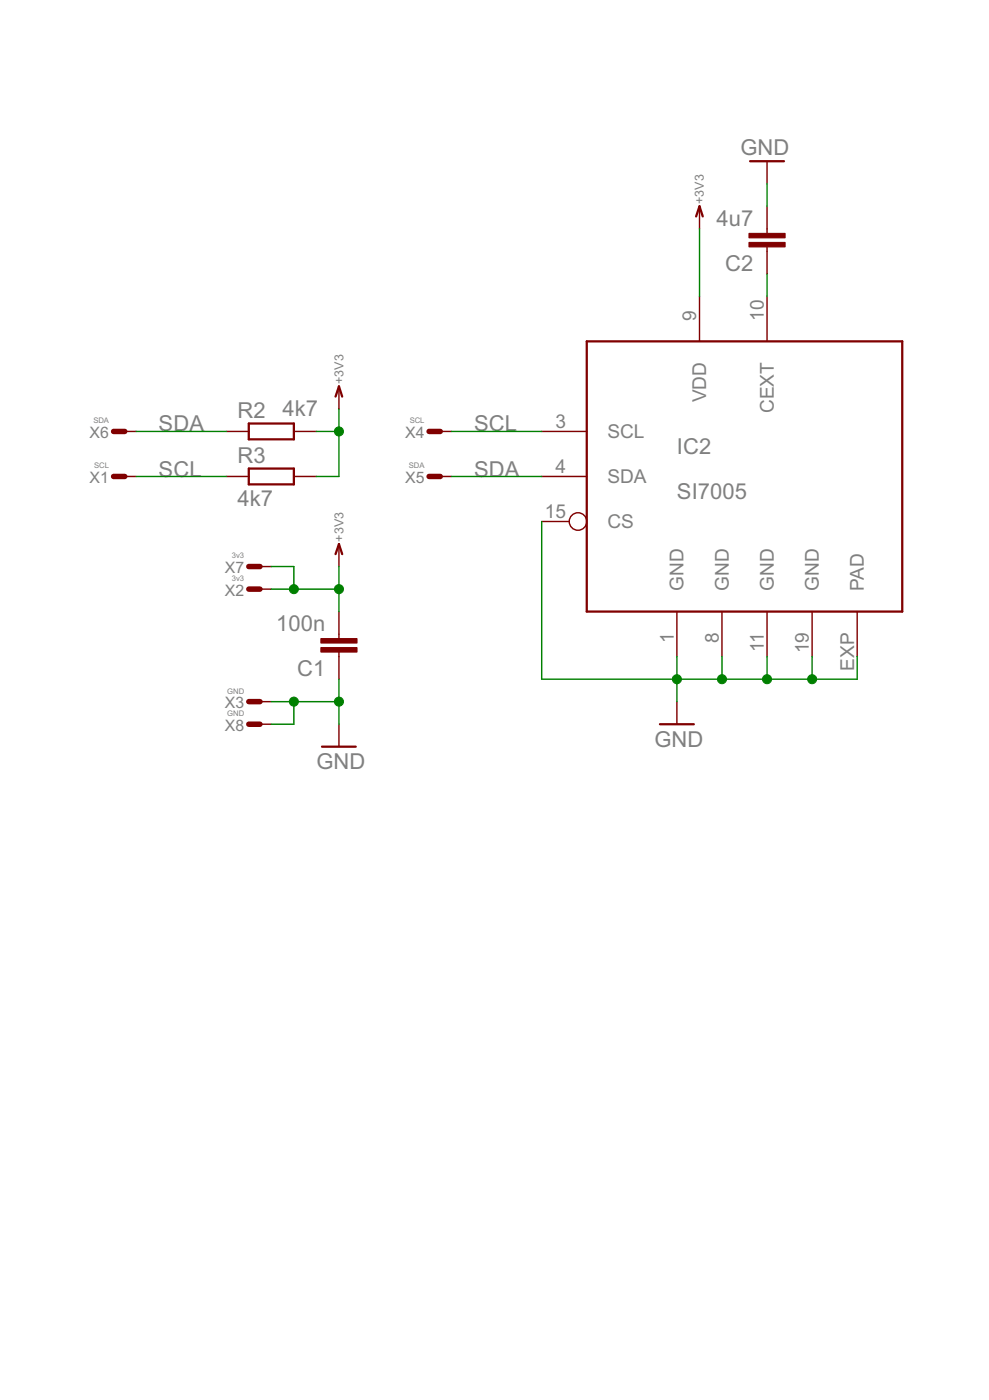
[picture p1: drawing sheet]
<?xml version="1.0" encoding="utf-8"?>
<!DOCTYPE eagle SYSTEM "eagle.dtd">
<eagle version="6.3">
<drawing>
<settings>
<setting alwaysvectorfont="no"/>
<setting verticaltext="up"/>
</settings>
<grid distance="0.1" unitdist="inch" unit="inch" style="lines" multiple="1" display="no" altdistance="0.01" altunitdist="inch" altunit="inch"/>
<schematic xreflabel="%F%N/%S.%C%R" xrefpart="/%S.%C%R">
<libraries>
<library name="Sensors">
<symbols>
<symbol name="SI7005">
<pin name="SCL" x="-22.86" y="5.08" length="middle"/>
<pin name="SDA" x="-22.86" y="0" length="middle"/>
<pin name="GND@8" x="-2.54" y="-20.32" length="middle" rot="R90"/>
<pin name="GND@11" x="2.54" y="-20.32" length="middle" rot="R90"/>
<pin name="GND@19" x="7.62" y="-20.32" length="middle" rot="R90"/>
<pin name="PAD" x="12.7" y="-20.32" length="middle" rot="R90"/>
<pin name="CEXT" x="2.54" y="20.32" length="middle" rot="R270"/>
<pin name="CS" x="-22.86" y="-5.08" length="middle" direction="in" function="dot"/>
<pin name="VDD" x="-5.08" y="20.32" length="middle" rot="R270"/>
<wire x1="-17.78" y1="15.24" x2="17.78" y2="15.24" width="0.254" layer="94"/>
<wire x1="17.78" y1="15.24" x2="17.78" y2="-15.24" width="0.254" layer="94"/>
<wire x1="17.78" y1="-15.24" x2="-17.78" y2="-15.24" width="0.254" layer="94"/>
<wire x1="-17.78" y1="-15.24" x2="-17.78" y2="15.24" width="0.254" layer="94"/>
<pin name="GND@1" x="-7.62" y="-20.32" length="middle" rot="R90"/>
<text x="-7.62" y="2.54" size="1.778" layer="95">&gt;NAME</text>
<text x="-7.62" y="-2.54" size="1.778" layer="96">&gt;VALUE</text>
</symbol>
</symbols>
<devicesets>
<deviceset name="SI7005" prefix="IC" uservalue="yes">
<gates>
<gate name="G$1" symbol="SI7005" x="0" y="0"/>
</gates>
<devices>
<device name="" package="QFN24">
<connects>
<connect gate="G$1" pin="CEXT" pad="10"/>
<connect gate="G$1" pin="CS" pad="15"/>
<connect gate="G$1" pin="GND@1" pad="1"/>
<connect gate="G$1" pin="GND@11" pad="11"/>
<connect gate="G$1" pin="GND@19" pad="19"/>
<connect gate="G$1" pin="GND@8" pad="8"/>
<connect gate="G$1" pin="PAD" pad="EXP"/>
<connect gate="G$1" pin="SCL" pad="3"/>
<connect gate="G$1" pin="SDA" pad="4"/>
<connect gate="G$1" pin="VDD" pad="9"/>
</connects>
<technologies>
<technology name=""/>
</technologies>
</device>
</devices>
</deviceset>
</devicesets>
</library>
<library name="RCL">
<symbols>
<symbol name="C-EU">
<wire x1="0" y1="0" x2="0" y2="-0.508" width="0.1524" layer="94"/>
<wire x1="0" y1="-2.54" x2="0" y2="-2.032" width="0.1524" layer="94"/>
<text x="1.524" y="0.381" size="1.778" layer="95">&gt;NAME</text>
<text x="1.524" y="-4.699" size="1.778" layer="96">&gt;VALUE</text>
<rectangle x1="-2.032" y1="-2.032" x2="2.032" y2="-1.524" layer="94"/>
<rectangle x1="-2.032" y1="-1.016" x2="2.032" y2="-0.508" layer="94"/>
<pin name="1" x="0" y="2.54" visible="off" length="short" direction="pas" swaplevel="1" rot="R270"/>
<pin name="2" x="0" y="-5.08" visible="off" length="short" direction="pas" swaplevel="1" rot="R90"/>
</symbol>
<symbol name="R-EU">
<wire x1="-2.54" y1="-0.889" x2="2.54" y2="-0.889" width="0.254" layer="94"/>
<wire x1="2.54" y1="0.889" x2="-2.54" y2="0.889" width="0.254" layer="94"/>
<wire x1="2.54" y1="-0.889" x2="2.54" y2="0.889" width="0.254" layer="94"/>
<wire x1="-2.54" y1="-0.889" x2="-2.54" y2="0.889" width="0.254" layer="94"/>
<text x="-3.81" y="1.4986" size="1.778" layer="95">&gt;NAME</text>
<text x="-3.81" y="-3.302" size="1.778" layer="96">&gt;VALUE</text>
<pin name="2" x="5.08" y="0" visible="off" length="short" direction="pas" swaplevel="1" rot="R180"/>
<pin name="1" x="-5.08" y="0" visible="off" length="short" direction="pas" swaplevel="1"/>
</symbol>
</symbols>
<devicesets>
<deviceset name="C" prefix="C" uservalue="yes">
<gates>
<gate name="1" symbol="C-EU" x="0" y="0"/>
</gates>
<devices>
<device name="C0402" package="C0402">
<connects>
<connect gate="1" pin="1" pad="1"/>
<connect gate="1" pin="2" pad="2"/>
</connects>
<technologies>
<technology name=""/>
</technologies>
</device>
<device name="C0603" package="C0603">
<connects>
<connect gate="1" pin="1" pad="1"/>
<connect gate="1" pin="2" pad="2"/>
</connects>
<technologies>
<technology name=""/>
</technologies>
</device>
<device name="C0805" package="C0805">
<connects>
<connect gate="1" pin="1" pad="1"/>
<connect gate="1" pin="2" pad="2"/>
</connects>
<technologies>
<technology name=""/>
</technologies>
</device>
<device name="C1206" package="C1206">
<connects>
<connect gate="1" pin="1" pad="1"/>
<connect gate="1" pin="2" pad="2"/>
</connects>
<technologies>
<technology name=""/>
</technologies>
</device>
<device name="C1210" package="C1210">
<connects>
<connect gate="1" pin="1" pad="1"/>
<connect gate="1" pin="2" pad="2"/>
</connects>
<technologies>
<technology name=""/>
</technologies>
</device>
<device name="C1608" package="C1608">
<connects>
<connect gate="1" pin="1" pad="1"/>
<connect gate="1" pin="2" pad="2"/>
</connects>
<technologies>
<technology name=""/>
</technologies>
</device>
<device name="C1812" package="C1812">
<connects>
<connect gate="1" pin="1" pad="1"/>
<connect gate="1" pin="2" pad="2"/>
</connects>
<technologies>
<technology name=""/>
</technologies>
</device>
<device name="C1825" package="C1825">
<connects>
<connect gate="1" pin="1" pad="1"/>
<connect gate="1" pin="2" pad="2"/>
</connects>
<technologies>
<technology name=""/>
</technologies>
</device>
<device name="C2012" package="C2012">
<connects>
<connect gate="1" pin="1" pad="1"/>
<connect gate="1" pin="2" pad="2"/>
</connects>
<technologies>
<technology name=""/>
</technologies>
</device>
<device name="C3216" package="C3216">
<connects>
<connect gate="1" pin="1" pad="1"/>
<connect gate="1" pin="2" pad="2"/>
</connects>
<technologies>
<technology name=""/>
</technologies>
</device>
<device name="C3225" package="C3225">
<connects>
<connect gate="1" pin="1" pad="1"/>
<connect gate="1" pin="2" pad="2"/>
</connects>
<technologies>
<technology name=""/>
</technologies>
</device>
<device name="C4532" package="C4532">
<connects>
<connect gate="1" pin="1" pad="1"/>
<connect gate="1" pin="2" pad="2"/>
</connects>
<technologies>
<technology name=""/>
</technologies>
</device>
<device name="C4564" package="C4564">
<connects>
<connect gate="1" pin="1" pad="1"/>
<connect gate="1" pin="2" pad="2"/>
</connects>
<technologies>
<technology name=""/>
</technologies>
</device>
<device name="C0201" package="C0201">
<connects>
<connect gate="1" pin="1" pad="1"/>
<connect gate="1" pin="2" pad="2"/>
</connects>
<technologies>
<technology name=""/>
</technologies>
</device>
<device name="0402" package="0402">
<connects>
<connect gate="1" pin="1" pad="1"/>
<connect gate="1" pin="2" pad="2"/>
</connects>
<technologies>
<technology name=""/>
</technologies>
</device>
<device name="0603" package="0603">
<connects>
<connect gate="1" pin="1" pad="1"/>
<connect gate="1" pin="2" pad="2"/>
</connects>
<technologies>
<technology name=""/>
</technologies>
</device>
<device name="0805" package="0805">
<connects>
<connect gate="1" pin="1" pad="1"/>
<connect gate="1" pin="2" pad="2"/>
</connects>
<technologies>
<technology name=""/>
</technologies>
</device>
<device name="1206" package="1206">
<connects>
<connect gate="1" pin="1" pad="1"/>
<connect gate="1" pin="2" pad="2"/>
</connects>
<technologies>
<technology name=""/>
</technologies>
</device>
<device name="373275" package="MKT373_27,5">
<connects>
<connect gate="1" pin="1" pad="1"/>
<connect gate="1" pin="2" pad="2"/>
</connects>
<technologies>
<technology name=""/>
</technologies>
</device>
<device name="C225" package="C225-087X268">
<connects>
<connect gate="1" pin="1" pad="1"/>
<connect gate="1" pin="2" pad="2"/>
</connects>
<technologies>
<technology name=""/>
</technologies>
</device>
</devices>
</deviceset>
<deviceset name="R" prefix="R" uservalue="yes">
<gates>
<gate name="G$1" symbol="R-EU" x="0" y="0"/>
</gates>
<devices>
<device name="R0402" package="R0402">
<connects>
<connect gate="G$1" pin="1" pad="1"/>
<connect gate="G$1" pin="2" pad="2"/>
</connects>
<technologies>
<technology name=""/>
</technologies>
</device>
<device name="R0603" package="R0603">
<connects>
<connect gate="G$1" pin="1" pad="1"/>
<connect gate="G$1" pin="2" pad="2"/>
</connects>
<technologies>
<technology name=""/>
</technologies>
</device>
<device name="R0805" package="R0805">
<connects>
<connect gate="G$1" pin="1" pad="1"/>
<connect gate="G$1" pin="2" pad="2"/>
</connects>
<technologies>
<technology name=""/>
</technologies>
</device>
<device name="R0805W" package="R0805W">
<connects>
<connect gate="G$1" pin="1" pad="1"/>
<connect gate="G$1" pin="2" pad="2"/>
</connects>
<technologies>
<technology name=""/>
</technologies>
</device>
<device name="R1005" package="R1005">
<connects>
<connect gate="G$1" pin="1" pad="1"/>
<connect gate="G$1" pin="2" pad="2"/>
</connects>
<technologies>
<technology name=""/>
</technologies>
</device>
<device name="R1206" package="R1206">
<connects>
<connect gate="G$1" pin="1" pad="1"/>
<connect gate="G$1" pin="2" pad="2"/>
</connects>
<technologies>
<technology name=""/>
</technologies>
</device>
<device name="R1206W" package="R1206W">
<connects>
<connect gate="G$1" pin="1" pad="1"/>
<connect gate="G$1" pin="2" pad="2"/>
</connects>
<technologies>
<technology name=""/>
</technologies>
</device>
<device name="R1210" package="R1210">
<connects>
<connect gate="G$1" pin="1" pad="1"/>
<connect gate="G$1" pin="2" pad="2"/>
</connects>
<technologies>
<technology name=""/>
</technologies>
</device>
<device name="R1210W" package="R1210W">
<connects>
<connect gate="G$1" pin="1" pad="1"/>
<connect gate="G$1" pin="2" pad="2"/>
</connects>
<technologies>
<technology name=""/>
</technologies>
</device>
<device name="R2010" package="R2010">
<connects>
<connect gate="G$1" pin="1" pad="1"/>
<connect gate="G$1" pin="2" pad="2"/>
</connects>
<technologies>
<technology name=""/>
</technologies>
</device>
<device name="R2010W" package="R2010W">
<connects>
<connect gate="G$1" pin="1" pad="1"/>
<connect gate="G$1" pin="2" pad="2"/>
</connects>
<technologies>
<technology name=""/>
</technologies>
</device>
<device name="R2012" package="R2012">
<connects>
<connect gate="G$1" pin="1" pad="1"/>
<connect gate="G$1" pin="2" pad="2"/>
</connects>
<technologies>
<technology name=""/>
</technologies>
</device>
<device name="R2012W" package="R2012W">
<connects>
<connect gate="G$1" pin="1" pad="1"/>
<connect gate="G$1" pin="2" pad="2"/>
</connects>
<technologies>
<technology name=""/>
</technologies>
</device>
<device name="R2512" package="R2512">
<connects>
<connect gate="G$1" pin="1" pad="1"/>
<connect gate="G$1" pin="2" pad="2"/>
</connects>
<technologies>
<technology name=""/>
</technologies>
</device>
<device name="R2512W" package="R2512W">
<connects>
<connect gate="G$1" pin="1" pad="1"/>
<connect gate="G$1" pin="2" pad="2"/>
</connects>
<technologies>
<technology name=""/>
</technologies>
</device>
<device name="R3216" package="R3216">
<connects>
<connect gate="G$1" pin="1" pad="1"/>
<connect gate="G$1" pin="2" pad="2"/>
</connects>
<technologies>
<technology name=""/>
</technologies>
</device>
<device name="R3216W" package="R3216W">
<connects>
<connect gate="G$1" pin="1" pad="1"/>
<connect gate="G$1" pin="2" pad="2"/>
</connects>
<technologies>
<technology name=""/>
</technologies>
</device>
<device name="R3225" package="R3225">
<connects>
<connect gate="G$1" pin="1" pad="1"/>
<connect gate="G$1" pin="2" pad="2"/>
</connects>
<technologies>
<technology name=""/>
</technologies>
</device>
<device name="R3225W" package="R3225W">
<connects>
<connect gate="G$1" pin="1" pad="1"/>
<connect gate="G$1" pin="2" pad="2"/>
</connects>
<technologies>
<technology name=""/>
</technologies>
</device>
<device name="R0201" package="R0201">
<connects>
<connect gate="G$1" pin="1" pad="1"/>
<connect gate="G$1" pin="2" pad="2"/>
</connects>
<technologies>
<technology name=""/>
</technologies>
</device>
<device name="0603" package="0603">
<connects>
<connect gate="G$1" pin="1" pad="1"/>
<connect gate="G$1" pin="2" pad="2"/>
</connects>
<technologies>
<technology name=""/>
</technologies>
</device>
<device name="0805" package="0805">
<connects>
<connect gate="G$1" pin="1" pad="1"/>
<connect gate="G$1" pin="2" pad="2"/>
</connects>
<technologies>
<technology name=""/>
</technologies>
</device>
<device name="1206" package="1206">
<connects>
<connect gate="G$1" pin="1" pad="1"/>
<connect gate="G$1" pin="2" pad="2"/>
</connects>
<technologies>
<technology name=""/>
</technologies>
</device>
<device name="0402" package="0402">
<connects>
<connect gate="G$1" pin="1" pad="1"/>
<connect gate="G$1" pin="2" pad="2"/>
</connects>
<technologies>
<technology name=""/>
</technologies>
</device>
</devices>
</deviceset>
</devicesets>
</library>
<library name="supply1">
<symbols>
<symbol name="GND">
<wire x1="-1.905" y1="0" x2="1.905" y2="0" width="0.254" layer="94"/>
<text x="-2.54" y="-2.54" size="1.778" layer="96">&gt;VALUE</text>
<pin name="GND" x="0" y="2.54" visible="off" length="short" direction="sup" rot="R270"/>
</symbol>
<symbol name="+3V3">
<wire x1="0.381" y1="-1.143" x2="0" y2="0" width="0.254" layer="94"/>
<wire x1="0" y1="0" x2="-0.381" y2="-1.143" width="0.254" layer="94"/>
<text x="0.508" y="0.254" size="1.016" layer="96" rot="R90">&gt;VALUE</text>
<pin name="+3V3" x="0" y="-2.54" visible="off" length="short" direction="sup" rot="R90"/>
</symbol>
</symbols>
<devicesets>
<deviceset name="GND" prefix="GND">
<gates>
<gate name="1" symbol="GND" x="0" y="0"/>
</gates>
<devices>
<device name="">
<technologies>
<technology name=""/>
</technologies>
</device>
</devices>
</deviceset>
<deviceset name="+3V3" prefix="+3V3">
<gates>
<gate name="G$1" symbol="+3V3" x="0" y="0"/>
</gates>
<devices>
<device name="">
<technologies>
<technology name=""/>
</technologies>
</device>
</devices>
</deviceset>
</devicesets>
</library>
<library name="Conn">
<symbols>
<symbol name="MV">
<wire x1="1.27" y1="0" x2="0" y2="0" width="0.6096" layer="94"/>
<text x="-0.508" y="0.508" size="1.27" layer="95" rot="R180">&gt;NAME</text>
<text x="-0.508" y="1.524" size="0.6096" layer="96" rot="R180">&gt;VALUE</text>
<pin name="S" x="2.54" y="0" visible="off" length="short" direction="pas" rot="R180"/>
</symbol>
</symbols>
<devicesets>
<deviceset name="WIREPAD" prefix="X" uservalue="yes">
<gates>
<gate name="1" symbol="MV" x="0" y="0"/>
</gates>
<devices>
<device name="T1.6/0.6" package="T1.6/0.6">
<connects>
<connect gate="1" pin="S" pad="1"/>
</connects>
<technologies>
<technology name=""/>
</technologies>
</device>
<device name="T1.6/0.9" package="T1.6/0.9">
<connects>
<connect gate="1" pin="S" pad="1"/>
</connects>
<technologies>
<technology name=""/>
</technologies>
</device>
<device name="T2.15/1.0" package="T2.15/1.0">
<connects>
<connect gate="1" pin="S" pad="1"/>
</connects>
<technologies>
<technology name=""/>
</technologies>
</device>
<device name="T2.54/0.8" package="T2.54/0.8">
<connects>
<connect gate="1" pin="S" pad="1"/>
</connects>
<technologies>
<technology name=""/>
</technologies>
</device>
<device name="T2.54/0.9" package="T2.54/0.9">
<connects>
<connect gate="1" pin="S" pad="1"/>
</connects>
<technologies>
<technology name=""/>
</technologies>
</device>
<device name="T2.54/1.0" package="T2.54/1.0">
<connects>
<connect gate="1" pin="S" pad="1"/>
</connects>
<technologies>
<technology name=""/>
</technologies>
</device>
<device name="T2.54/1.1" package="T2.54/1.1">
<connects>
<connect gate="1" pin="S" pad="1"/>
</connects>
<technologies>
<technology name=""/>
</technologies>
</device>
<device name="T3.17/1.1" package="T3.17/1.1">
<connects>
<connect gate="1" pin="S" pad="1"/>
</connects>
<technologies>
<technology name=""/>
</technologies>
</device>
<device name="T3.17/1.2" package="T3.17/1.2">
<connects>
<connect gate="1" pin="S" pad="1"/>
</connects>
<technologies>
<technology name=""/>
</technologies>
</device>
<device name="T3.17/1.3" package="T3.17/1.3">
<connects>
<connect gate="1" pin="S" pad="1"/>
</connects>
<technologies>
<technology name=""/>
</technologies>
</device>
<device name="T3.81/1.1" package="T3.81/1.1">
<connects>
<connect gate="1" pin="S" pad="1"/>
</connects>
<technologies>
<technology name=""/>
</technologies>
</device>
<device name="T3.81/1.3" package="T3.81/1.3">
<connects>
<connect gate="1" pin="S" pad="1"/>
</connects>
<technologies>
<technology name=""/>
</technologies>
</device>
<device name="T3.81/1.4" package="T3.81/1.4">
<connects>
<connect gate="1" pin="S" pad="1"/>
</connects>
<technologies>
<technology name=""/>
</technologies>
</device>
<device name="T4.16/1.6" package="T4.16/1.6">
<connects>
<connect gate="1" pin="S" pad="1"/>
</connects>
<technologies>
<technology name=""/>
</technologies>
</device>
<device name="S5.0/1.8" package="S5.0/1.8">
<connects>
<connect gate="1" pin="S" pad="1"/>
</connects>
<technologies>
<technology name=""/>
</technologies>
</device>
<device name="S5.08/2.54" package="S5.08/2.54">
<connects>
<connect gate="1" pin="S" pad="1"/>
</connects>
<technologies>
<technology name=""/>
</technologies>
</device>
<device name="S2.54/1.27" package="S2.54/1.27">
<connects>
<connect gate="1" pin="S" pad="1"/>
</connects>
<technologies>
<technology name=""/>
</technologies>
</device>
<device name="T1.8/1.0" package="T1.8/1.0">
<connects>
<connect gate="1" pin="S" pad="1"/>
</connects>
<technologies>
<technology name=""/>
</technologies>
</device>
<device name="T1.0/0.6" package="T1.0/0.6">
<connects>
<connect gate="1" pin="S" pad="1"/>
</connects>
<technologies>
<technology name=""/>
</technologies>
</device>
<device name="T1.02/0.5L" package="T1.02/0.5L">
<connects>
<connect gate="1" pin="S" pad="1"/>
</connects>
<technologies>
<technology name=""/>
</technologies>
</device>
<device name="T1.4/0.7L" package="T1.4/0.7L">
<connects>
<connect gate="1" pin="S" pad="1"/>
</connects>
<technologies>
<technology name=""/>
</technologies>
</device>
<device name="T1.6/0.8L" package="T1.6/0.8L">
<connects>
<connect gate="1" pin="S" pad="P$1"/>
</connects>
<technologies>
<technology name=""/>
</technologies>
</device>
<device name="R" package="S1.27R">
<connects>
<connect gate="1" pin="S" pad="1"/>
</connects>
<technologies>
<technology name=""/>
</technologies>
</device>
<device name="S2.0/1.5" package="S2.0/1.5">
<connects>
<connect gate="1" pin="S" pad="1"/>
</connects>
<technologies>
<technology name=""/>
</technologies>
</device>
<device name="S2.0/0.8" package="S2.0/0.8">
<connects>
<connect gate="1" pin="S" pad="P$1"/>
</connects>
<technologies>
<technology name=""/>
</technologies>
</device>
<device name="S1.6/0.8" package="S1.6/0.8">
<connects>
<connect gate="1" pin="S" pad="W"/>
</connects>
<technologies>
<technology name=""/>
</technologies>
</device>
<device name="S2.0/1.0" package="S2.0/1.0">
<connects>
<connect gate="1" pin="S" pad="1"/>
</connects>
<technologies>
<technology name=""/>
</technologies>
</device>
<device name="S3.5/1.0" package="S3.5/1.0">
<connects>
<connect gate="1" pin="S" pad="1"/>
</connects>
<technologies>
<technology name=""/>
</technologies>
</device>
<device name="T4.3/8" package="T4.3/8">
<connects>
<connect gate="1" pin="S" pad="P$1"/>
</connects>
<technologies>
<technology name=""/>
</technologies>
</device>
<device name="T2.3/1.5" package="T2.3/1.5">
<connects>
<connect gate="1" pin="S" pad="P$1"/>
</connects>
<technologies>
<technology name=""/>
</technologies>
</device>
<device name="T2.0/1.2" package="T2.0/1.2">
<connects>
<connect gate="1" pin="S" pad="P$1"/>
</connects>
<technologies>
<technology name=""/>
</technologies>
</device>
</devices>
</deviceset>
</devicesets>
</library>
</libraries>
<attributes>
</attributes>
<variantdefs>
</variantdefs>
<classes>
<class number="0" name="default" width="0" drill="0">
</class>
</classes>
<parts>
<part name="C1" library="RCL" deviceset="C" device="0603" value="100n"/>
<part name="GND1" library="supply1" deviceset="GND" device=""/>
<part name="+3V1" library="supply1" deviceset="+3V3" device=""/>
<part name="C2" library="RCL" deviceset="C" device="0603" value="4u7"/>
<part name="GND2" library="supply1" deviceset="GND" device=""/>
<part name="GND3" library="supply1" deviceset="GND" device=""/>
<part name="+3V2" library="supply1" deviceset="+3V3" device=""/>
<part name="R2" library="RCL" deviceset="R" device="0603" value="4k7"/>
<part name="R3" library="RCL" deviceset="R" device="0603" value="4k7"/>
<part name="+3V3" library="supply1" deviceset="+3V3" device=""/>
<part name="X2" library="Conn" deviceset="WIREPAD" device="T1.6/0.9" value="3v3"/>
<part name="X3" library="Conn" deviceset="WIREPAD" device="T1.6/0.9" value="GND"/>
<part name="X4" library="Conn" deviceset="WIREPAD" device="T1.6/0.9" value="SCL"/>
<part name="X5" library="Conn" deviceset="WIREPAD" device="T1.6/0.9" value="SDA"/>
<part name="IC2" library="Sensors" deviceset="SI7005" device="" value="SI7005"/>
<part name="X1" library="Conn" deviceset="WIREPAD" device="T1.6/0.9" value="SCL"/>
<part name="X6" library="Conn" deviceset="WIREPAD" device="T1.6/0.9" value="SDA"/>
<part name="X7" library="Conn" deviceset="WIREPAD" device="T1.6/0.9" value="3v3"/>
<part name="X8" library="Conn" deviceset="WIREPAD" device="T1.6/0.9" value="GND"/>
</parts>
<sheets>
<sheet>
<plain>
</plain>
<instances>
<instance part="C1" gate="1" x="33.02" y="15.24" rot="R180"/>
<instance part="GND1" gate="1" x="33.02" y="5.08"/>
<instance part="+3V1" gate="G$1" x="33.02" y="27.94"/>
<instance part="C2" gate="1" x="81.28" y="60.96" rot="R180"/>
<instance part="GND2" gate="1" x="81.28" y="71.12" rot="R180"/>
<instance part="GND3" gate="1" x="71.12" y="7.62"/>
<instance part="+3V2" gate="G$1" x="73.66" y="66.04"/>
<instance part="R2" gate="G$1" x="25.4" y="40.64" smashed="yes">
<attribute name="NAME" x="21.59" y="42.1386" size="1.778" layer="95"/>
<attribute name="VALUE" x="26.67" y="42.418" size="1.778" layer="96"/>
</instance>
<instance part="R3" gate="G$1" x="25.4" y="35.56"/>
<instance part="+3V3" gate="G$1" x="33.02" y="45.72"/>
<instance part="X2" gate="1" x="22.86" y="22.86"/>
<instance part="X3" gate="1" x="22.86" y="10.16"/>
<instance part="X4" gate="1" x="43.18" y="40.64"/>
<instance part="X5" gate="1" x="43.18" y="35.56"/>
<instance part="IC2" gate="G$1" x="78.74" y="35.56"/>
<instance part="X1" gate="1" x="7.62" y="35.56"/>
<instance part="X6" gate="1" x="7.62" y="40.64"/>
<instance part="X7" gate="1" x="22.86" y="25.4"/>
<instance part="X8" gate="1" x="22.86" y="7.62"/>
</instances>
<busses>
</busses>
<nets>
<net name="GND" class="0">
<segment>
<pinref part="C1" gate="1" pin="1"/>
<pinref part="GND1" gate="1" pin="GND"/>
<wire x1="33.02" y1="7.62" x2="33.02" y2="10.16" width="0.1524" layer="91"/>
<pinref part="X3" gate="1" pin="S"/>
<wire x1="33.02" y1="10.16" x2="33.02" y2="12.7" width="0.1524" layer="91"/>
<wire x1="25.4" y1="10.16" x2="27.94" y2="10.16" width="0.1524" layer="91"/>
<junction x="33.02" y="10.16"/>
<pinref part="X8" gate="1" pin="S"/>
<wire x1="27.94" y1="10.16" x2="33.02" y2="10.16" width="0.1524" layer="91"/>
<wire x1="25.4" y1="7.62" x2="27.94" y2="7.62" width="0.1524" layer="91"/>
<wire x1="27.94" y1="7.62" x2="27.94" y2="10.16" width="0.1524" layer="91"/>
<junction x="27.94" y="10.16"/>
</segment>
<segment>
<pinref part="C2" gate="1" pin="2"/>
<pinref part="GND2" gate="1" pin="GND"/>
<wire x1="81.28" y1="68.58" x2="81.28" y2="66.04" width="0.1524" layer="91"/>
</segment>
<segment>
<pinref part="IC2" gate="G$1" pin="CS"/>
<wire x1="55.88" y1="30.48" x2="55.88" y2="12.7" width="0.1524" layer="91"/>
<pinref part="GND3" gate="1" pin="GND"/>
<wire x1="55.88" y1="12.7" x2="71.12" y2="12.7" width="0.1524" layer="91"/>
<wire x1="71.12" y1="12.7" x2="71.12" y2="10.16" width="0.1524" layer="91"/>
<pinref part="IC2" gate="G$1" pin="GND@1"/>
<wire x1="71.12" y1="15.24" x2="71.12" y2="12.7" width="0.1524" layer="91"/>
<pinref part="IC2" gate="G$1" pin="PAD"/>
<wire x1="71.12" y1="12.7" x2="76.2" y2="12.7" width="0.1524" layer="91"/>
<wire x1="76.2" y1="12.7" x2="81.28" y2="12.7" width="0.1524" layer="91"/>
<wire x1="81.28" y1="12.7" x2="86.36" y2="12.7" width="0.1524" layer="91"/>
<wire x1="86.36" y1="12.7" x2="91.44" y2="12.7" width="0.1524" layer="91"/>
<wire x1="91.44" y1="12.7" x2="91.44" y2="15.24" width="0.1524" layer="91"/>
<pinref part="IC2" gate="G$1" pin="GND@8"/>
<wire x1="76.2" y1="15.24" x2="76.2" y2="12.7" width="0.1524" layer="91"/>
<pinref part="IC2" gate="G$1" pin="GND@11"/>
<wire x1="81.28" y1="15.24" x2="81.28" y2="12.7" width="0.1524" layer="91"/>
<pinref part="IC2" gate="G$1" pin="GND@19"/>
<wire x1="86.36" y1="15.24" x2="86.36" y2="12.7" width="0.1524" layer="91"/>
<junction x="71.12" y="12.7"/>
<junction x="76.2" y="12.7"/>
<junction x="81.28" y="12.7"/>
<junction x="86.36" y="12.7"/>
</segment>
</net>
<net name="+3V3" class="0">
<segment>
<pinref part="C1" gate="1" pin="2"/>
<wire x1="33.02" y1="22.86" x2="33.02" y2="20.32" width="0.1524" layer="91"/>
<pinref part="+3V1" gate="G$1" pin="+3V3"/>
<wire x1="33.02" y1="25.4" x2="33.02" y2="22.86" width="0.1524" layer="91"/>
<junction x="33.02" y="22.86"/>
<pinref part="X2" gate="1" pin="S"/>
<wire x1="25.4" y1="22.86" x2="27.94" y2="22.86" width="0.1524" layer="91"/>
<pinref part="X7" gate="1" pin="S"/>
<wire x1="27.94" y1="22.86" x2="33.02" y2="22.86" width="0.1524" layer="91"/>
<wire x1="25.4" y1="25.4" x2="27.94" y2="25.4" width="0.1524" layer="91"/>
<wire x1="27.94" y1="25.4" x2="27.94" y2="22.86" width="0.1524" layer="91"/>
<junction x="27.94" y="22.86"/>
</segment>
<segment>
<wire x1="73.66" y1="63.5" x2="73.66" y2="55.88" width="0.1524" layer="91"/>
<pinref part="+3V2" gate="G$1" pin="+3V3"/>
<pinref part="IC2" gate="G$1" pin="VDD"/>
</segment>
<segment>
<pinref part="R3" gate="G$1" pin="2"/>
<pinref part="+3V3" gate="G$1" pin="+3V3"/>
<wire x1="30.48" y1="35.56" x2="33.02" y2="35.56" width="0.1524" layer="91"/>
<wire x1="33.02" y1="35.56" x2="33.02" y2="40.64" width="0.1524" layer="91"/>
<pinref part="R2" gate="G$1" pin="2"/>
<wire x1="33.02" y1="40.64" x2="33.02" y2="43.18" width="0.1524" layer="91"/>
<wire x1="30.48" y1="40.64" x2="33.02" y2="40.64" width="0.1524" layer="91"/>
<junction x="33.02" y="40.64"/>
</segment>
</net>
<net name="SDA" class="0">
<segment>
<wire x1="10.16" y1="40.64" x2="20.32" y2="40.64" width="0.1524" layer="91"/>
<label x="12.7" y="40.64" size="1.778" layer="95"/>
<pinref part="R2" gate="G$1" pin="1"/>
<pinref part="X6" gate="1" pin="S"/>
</segment>
<segment>
<wire x1="55.88" y1="35.56" x2="45.72" y2="35.56" width="0.1524" layer="91"/>
<label x="48.26" y="35.56" size="1.778" layer="95"/>
<pinref part="X5" gate="1" pin="S"/>
<pinref part="IC2" gate="G$1" pin="SDA"/>
</segment>
</net>
<net name="SCL" class="0">
<segment>
<wire x1="10.16" y1="35.56" x2="20.32" y2="35.56" width="0.1524" layer="91"/>
<label x="12.7" y="35.56" size="1.778" layer="95"/>
<pinref part="R3" gate="G$1" pin="1"/>
<pinref part="X1" gate="1" pin="S"/>
</segment>
<segment>
<wire x1="55.88" y1="40.64" x2="45.72" y2="40.64" width="0.1524" layer="91"/>
<label x="48.26" y="40.64" size="1.778" layer="95"/>
<pinref part="X4" gate="1" pin="S"/>
<pinref part="IC2" gate="G$1" pin="SCL"/>
</segment>
</net>
<net name="N$1" class="0">
<segment>
<pinref part="IC2" gate="G$1" pin="CEXT"/>
<pinref part="C2" gate="1" pin="1"/>
<wire x1="81.28" y1="58.42" x2="81.28" y2="55.88" width="0.1524" layer="91"/>
</segment>
</net>
</nets>
</sheet>
</sheets>
</schematic>
</drawing>
</eagle>
